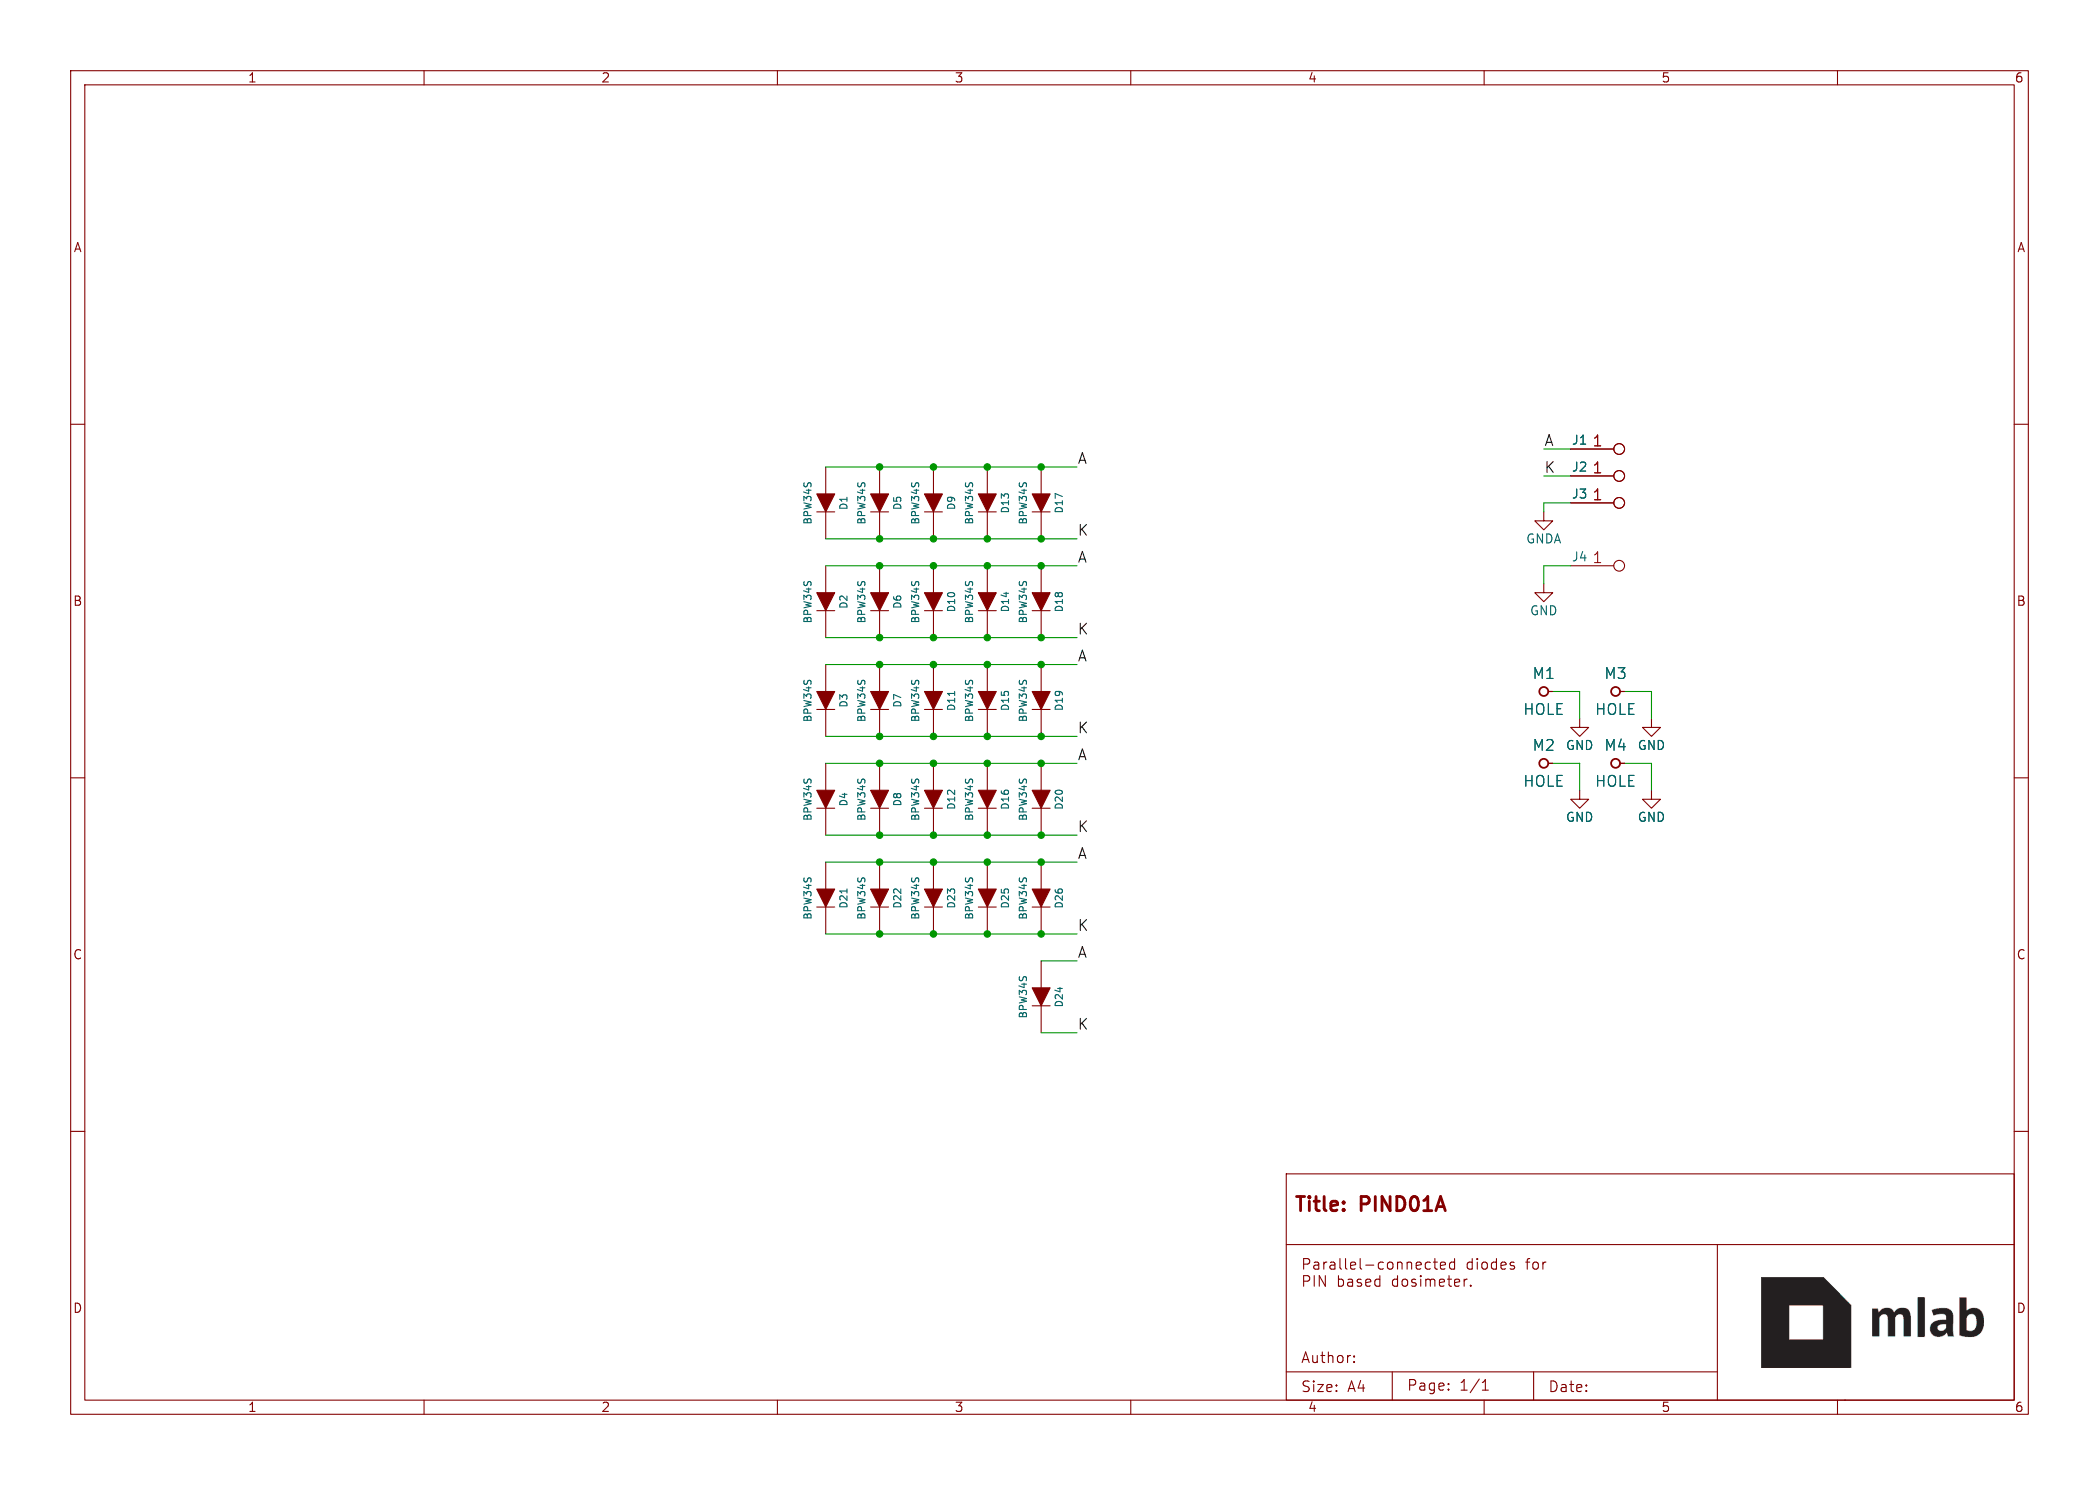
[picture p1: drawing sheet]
(kicad_sch (version 20230121) (generator eeschema)

 (paper "A4")

 (title_block
  (title "PIND01A")
  (comment 1 "Parallel-connected diodes for\\nPIN based dosimeter. "))

 (lib_symbols
  (symbol "PIND01A-rescue:DIODE" (pin_numbers hide) (pin_names (offset 1.016) hide) (in_bom yes) (on_board yes)
   (property "Reference" "D" (at 0 2.54 0) (effects (font (size 1.016 1.016))))
   (property "Value" "DIODE" (at 0 -2.54 0) (effects (font (size 1.016 1.016))))
   (property "Footprint" "" (at 0 0 0) (effects (font (size 1.524 1.524))))
   (property "Datasheet" "" (at 0 0 0) (effects (font (size 1.524 1.524))))
   (symbol "DIODE_0_1"
    (polyline (pts (xy 1.27 1.27) (xy 1.27 -1.27)) (stroke (width 0.1524) (type solid)) (fill (type none)))
    (polyline (pts (xy -1.27 1.27) (xy 1.27 0) (xy -1.27 -1.27)) (stroke (width 0) (type solid)) (fill (type outline))))
   (symbol "DIODE_1_1"
    (pin passive line (at 5.08 0 180) (length 3.81) (name "K" (effects (font (size 1.016 1.016)))) (number "1" (effects (font (size 1.016 1.016)))))
    (pin passive line (at -5.08 0 0) (length 3.81) (name "A" (effects (font (size 1.016 1.016)))) (number "2" (effects (font (size 1.016 1.016)))))))
  (symbol "PIND01A-rescue:GND" (power) (pin_names (offset 0)) (in_bom yes) (on_board yes)
   (property "Reference" "#PWR" (at 0 -6.35 0) (effects (font (size 1.27 1.27)) hide))
   (property "Value" "GND" (at 0 -3.81 0) (effects (font (size 1.27 1.27))))
   (property "Footprint" "" (at 0 0 0) (effects (font (size 1.27 1.27))))
   (property "Datasheet" "" (at 0 0 0) (effects (font (size 1.27 1.27))))
   (symbol "GND_0_1"
    (polyline (pts (xy 0 0) (xy 0 -1.27) (xy 1.27 -1.27) (xy 0 -2.54) (xy -1.27 -1.27) (xy 0 -1.27)) (stroke (width 0) (type solid)) (fill (type none))))
   (symbol "GND_1_1"
    (pin power_in line (at 0 0 270) (length 0) hide (name "GND" (effects (font (size 1.27 1.27)))) (number "1" (effects (font (size 1.27 1.27)))))))
  (symbol "PIND01A-rescue:GNDA" (power) (pin_names (offset 0)) (in_bom yes) (on_board yes)
   (property "Reference" "#PWR" (at 0 -6.35 0) (effects (font (size 1.27 1.27)) hide))
   (property "Value" "GNDA" (at 0 -3.81 0) (effects (font (size 1.27 1.27))))
   (property "Footprint" "" (at 0 0 0) (effects (font (size 1.27 1.27))))
   (property "Datasheet" "" (at 0 0 0) (effects (font (size 1.27 1.27))))
   (symbol "GNDA_0_1"
    (polyline (pts (xy 0 0) (xy 0 -1.27) (xy 1.27 -1.27) (xy 0 -2.54) (xy -1.27 -1.27) (xy 0 -1.27)) (stroke (width 0) (type solid)) (fill (type none))))
   (symbol "GNDA_1_1"
    (pin power_in line (at 0 0 270) (length 0) hide (name "GNDA" (effects (font (size 1.27 1.27)))) (number "1" (effects (font (size 1.27 1.27)))))))
  (symbol "PIND01A-rescue:HOLE" (pin_numbers hide) (pin_names (offset 1.016) hide) (in_bom yes) (on_board yes)
   (property "Reference" "M" (at 0 2.54 0) (effects (font (size 1.524 1.524))))
   (property "Value" "HOLE" (at 0 -2.54 0) (effects (font (size 1.524 1.524))))
   (property "Footprint" "" (at 0 0 0) (effects (font (size 1.524 1.524))))
   (property "Datasheet" "" (at 0 0 0) (effects (font (size 1.524 1.524))))
   (symbol "HOLE_0_1"
    (circle (center 0 0) (radius 0.635) (stroke (width 0.254) (type solid)) (fill (type none))))
   (symbol "HOLE_1_1"
    (pin input line (at 1.27 0 180) (length 0.635) (name "~" (effects (font (size 1.27 1.27)))) (number "1" (effects (font (size 1.27 1.27)))))))
  (symbol "PIND01A-rescue:JUMP_2x1" (pin_names (offset 1.016) hide) (in_bom yes) (on_board yes)
   (property "Reference" "J" (at -8.89 5.08 0) (effects (font (size 1.27 1.27))))
   (property "Value" "JUMP_2x1" (at 0 3.81 90) (effects (font (size 1.016 1.016)) hide))
   (property "Footprint" "" (at 0 0 0) (effects (font (size 1.524 1.524))))
   (property "Datasheet" "" (at 0 0 0) (effects (font (size 1.524 1.524))))
   (symbol "JUMP_2x1_1_1"
    (pin passive inverted (at -10.16 3.81 0) (length 7.62) (name "1" (effects (font (size 1.524 1.524)))) (number "1" (effects (font (size 1.524 1.524)))))
    (pin passive inverted (at -10.16 3.81 0) (length 7.62) hide (name "1" (effects (font (size 1.524 1.524)))) (number "2" (effects (font (size 1.524 1.524))))))))

 (junction (at 147.32 66.04) (diameter 0) (color 0 0 0 0))
 (junction (at 132.08 118.11) (diameter 0) (color 0 0 0 0))
 (junction (at 124.46 93.98) (diameter 0) (color 0 0 0 0))
 (junction (at 139.7 121.92) (diameter 0) (color 0 0 0 0))
 (junction (at 147.32 132.08) (diameter 0) (color 0 0 0 0))
 (junction (at 139.7 104.14) (diameter 0) (color 0 0 0 0))
 (junction (at 124.46 80.01) (diameter 0) (color 0 0 0 0))
 (junction (at 132.08 121.92) (diameter 0) (color 0 0 0 0))
 (junction (at 139.7 90.17) (diameter 0) (color 0 0 0 0))
 (junction (at 124.46 118.11) (diameter 0) (color 0 0 0 0))
 (junction (at 139.7 107.95) (diameter 0) (color 0 0 0 0))
 (junction (at 124.46 121.92) (diameter 0) (color 0 0 0 0))
 (junction (at 132.08 80.01) (diameter 0) (color 0 0 0 0))
 (junction (at 132.08 107.95) (diameter 0) (color 0 0 0 0))
 (junction (at 139.7 93.98) (diameter 0) (color 0 0 0 0))
 (junction (at 124.46 90.17) (diameter 0) (color 0 0 0 0))
 (junction (at 132.08 90.17) (diameter 0) (color 0 0 0 0))
 (junction (at 147.32 118.11) (diameter 0) (color 0 0 0 0))
 (junction (at 132.08 104.14) (diameter 0) (color 0 0 0 0))
 (junction (at 139.7 76.2) (diameter 0) (color 0 0 0 0))
 (junction (at 139.7 132.08) (diameter 0) (color 0 0 0 0))
 (junction (at 132.08 66.04) (diameter 0) (color 0 0 0 0))
 (junction (at 147.32 76.2) (diameter 0) (color 0 0 0 0))
 (junction (at 147.32 90.17) (diameter 0) (color 0 0 0 0))
 (junction (at 139.7 118.11) (diameter 0) (color 0 0 0 0))
 (junction (at 124.46 66.04) (diameter 0) (color 0 0 0 0))
 (junction (at 139.7 66.04) (diameter 0) (color 0 0 0 0))
 (junction (at 124.46 104.14) (diameter 0) (color 0 0 0 0))
 (junction (at 124.46 132.08) (diameter 0) (color 0 0 0 0))
 (junction (at 124.46 76.2) (diameter 0) (color 0 0 0 0))
 (junction (at 147.32 104.14) (diameter 0) (color 0 0 0 0))
 (junction (at 147.32 80.01) (diameter 0) (color 0 0 0 0))
 (junction (at 132.08 132.08) (diameter 0) (color 0 0 0 0))
 (junction (at 147.32 107.95) (diameter 0) (color 0 0 0 0))
 (junction (at 147.32 121.92) (diameter 0) (color 0 0 0 0))
 (junction (at 132.08 76.2) (diameter 0) (color 0 0 0 0))
 (junction (at 147.32 93.98) (diameter 0) (color 0 0 0 0))
 (junction (at 139.7 80.01) (diameter 0) (color 0 0 0 0))
 (junction (at 132.08 93.98) (diameter 0) (color 0 0 0 0))
 (junction (at 124.46 107.95) (diameter 0) (color 0 0 0 0))

 (wire (pts (xy 233.68 97.79) (xy 233.68 101.6)) (stroke (width 0) (type default)))
 (wire (pts (xy 139.7 76.2) (xy 147.32 76.2)) (stroke (width 0) (type default)))
 (wire (pts (xy 223.52 107.95) (xy 223.52 111.76)) (stroke (width 0) (type default)))
 (wire (pts (xy 132.08 90.17) (xy 139.7 90.17)) (stroke (width 0) (type default)))
 (wire (pts (xy 139.7 80.01) (xy 147.32 80.01)) (stroke (width 0) (type default)))
 (wire (pts (xy 147.32 121.92) (xy 152.4 121.92)) (stroke (width 0) (type default)))
 (wire (pts (xy 139.7 118.11) (xy 147.32 118.11)) (stroke (width 0) (type default)))
 (wire (pts (xy 124.46 107.95) (xy 132.08 107.95)) (stroke (width 0) (type default)))
 (wire (pts (xy 124.46 93.98) (xy 132.08 93.98)) (stroke (width 0) (type default)))
 (wire (pts (xy 229.87 107.95) (xy 233.68 107.95)) (stroke (width 0) (type default)))
 (wire (pts (xy 222.25 71.12) (xy 218.44 71.12)) (stroke (width 0) (type default)))
 (wire (pts (xy 116.84 80.01) (xy 124.46 80.01)) (stroke (width 0) (type default)))
 (wire (pts (xy 147.32 93.98) (xy 152.4 93.98)) (stroke (width 0) (type default)))
 (wire (pts (xy 124.46 118.11) (xy 132.08 118.11)) (stroke (width 0) (type default)))
 (wire (pts (xy 116.84 76.2) (xy 124.46 76.2)) (stroke (width 0) (type default)))
 (wire (pts (xy 222.25 63.5) (xy 218.44 63.5)) (stroke (width 0) (type default)))
 (wire (pts (xy 116.84 66.04) (xy 124.46 66.04)) (stroke (width 0) (type default)))
 (wire (pts (xy 124.46 66.04) (xy 132.08 66.04)) (stroke (width 0) (type default)))
 (wire (pts (xy 132.08 118.11) (xy 139.7 118.11)) (stroke (width 0) (type default)))
 (wire (pts (xy 218.44 71.12) (xy 218.44 72.39)) (stroke (width 0) (type default)))
 (wire (pts (xy 132.08 132.08) (xy 139.7 132.08)) (stroke (width 0) (type default)))
 (wire (pts (xy 116.84 107.95) (xy 124.46 107.95)) (stroke (width 0) (type default)))
 (wire (pts (xy 132.08 93.98) (xy 139.7 93.98)) (stroke (width 0) (type default)))
 (wire (pts (xy 139.7 104.14) (xy 147.32 104.14)) (stroke (width 0) (type default)))
 (wire (pts (xy 147.32 135.89) (xy 152.4 135.89)) (stroke (width 0) (type default)))
 (wire (pts (xy 219.71 107.95) (xy 223.52 107.95)) (stroke (width 0) (type default)))
 (wire (pts (xy 147.32 107.95) (xy 152.4 107.95)) (stroke (width 0) (type default)))
 (wire (pts (xy 147.32 80.01) (xy 152.4 80.01)) (stroke (width 0) (type default)))
 (wire (pts (xy 222.25 80.01) (xy 218.44 80.01)) (stroke (width 0) (type default)))
 (wire (pts (xy 147.32 76.2) (xy 152.4 76.2)) (stroke (width 0) (type default)))
 (wire (pts (xy 219.71 97.79) (xy 223.52 97.79)) (stroke (width 0) (type default)))
 (wire (pts (xy 124.46 121.92) (xy 132.08 121.92)) (stroke (width 0) (type default)))
 (wire (pts (xy 132.08 76.2) (xy 139.7 76.2)) (stroke (width 0) (type default)))
 (wire (pts (xy 218.44 80.01) (xy 218.44 82.55)) (stroke (width 0) (type default)))
 (wire (pts (xy 223.52 97.79) (xy 223.52 101.6)) (stroke (width 0) (type default)))
 (wire (pts (xy 222.25 67.31) (xy 218.44 67.31)) (stroke (width 0) (type default)))
 (wire (pts (xy 116.84 121.92) (xy 124.46 121.92)) (stroke (width 0) (type default)))
 (wire (pts (xy 124.46 80.01) (xy 132.08 80.01)) (stroke (width 0) (type default)))
 (wire (pts (xy 139.7 90.17) (xy 147.32 90.17)) (stroke (width 0) (type default)))
 (wire (pts (xy 139.7 93.98) (xy 147.32 93.98)) (stroke (width 0) (type default)))
 (wire (pts (xy 147.32 132.08) (xy 152.4 132.08)) (stroke (width 0) (type default)))
 (wire (pts (xy 124.46 132.08) (xy 132.08 132.08)) (stroke (width 0) (type default)))
 (wire (pts (xy 139.7 121.92) (xy 147.32 121.92)) (stroke (width 0) (type default)))
 (wire (pts (xy 116.84 132.08) (xy 124.46 132.08)) (stroke (width 0) (type default)))
 (wire (pts (xy 116.84 104.14) (xy 124.46 104.14)) (stroke (width 0) (type default)))
 (wire (pts (xy 124.46 104.14) (xy 132.08 104.14)) (stroke (width 0) (type default)))
 (wire (pts (xy 132.08 66.04) (xy 139.7 66.04)) (stroke (width 0) (type default)))
 (wire (pts (xy 124.46 76.2) (xy 132.08 76.2)) (stroke (width 0) (type default)))
 (wire (pts (xy 132.08 121.92) (xy 139.7 121.92)) (stroke (width 0) (type default)))
 (wire (pts (xy 116.84 93.98) (xy 124.46 93.98)) (stroke (width 0) (type default)))
 (wire (pts (xy 147.32 66.04) (xy 152.4 66.04)) (stroke (width 0) (type default)))
 (wire (pts (xy 233.68 107.95) (xy 233.68 111.76)) (stroke (width 0) (type default)))
 (wire (pts (xy 116.84 90.17) (xy 124.46 90.17)) (stroke (width 0) (type default)))
 (wire (pts (xy 116.84 118.11) (xy 124.46 118.11)) (stroke (width 0) (type default)))
 (wire (pts (xy 229.87 97.79) (xy 233.68 97.79)) (stroke (width 0) (type default)))
 (wire (pts (xy 147.32 104.14) (xy 152.4 104.14)) (stroke (width 0) (type default)))
 (wire (pts (xy 147.32 90.17) (xy 152.4 90.17)) (stroke (width 0) (type default)))
 (wire (pts (xy 132.08 104.14) (xy 139.7 104.14)) (stroke (width 0) (type default)))
 (wire (pts (xy 124.46 90.17) (xy 132.08 90.17)) (stroke (width 0) (type default)))
 (wire (pts (xy 132.08 80.01) (xy 139.7 80.01)) (stroke (width 0) (type default)))
 (wire (pts (xy 132.08 107.95) (xy 139.7 107.95)) (stroke (width 0) (type default)))
 (wire (pts (xy 147.32 118.11) (xy 152.4 118.11)) (stroke (width 0) (type default)))
 (wire (pts (xy 139.7 107.95) (xy 147.32 107.95)) (stroke (width 0) (type default)))
 (wire (pts (xy 139.7 66.04) (xy 147.32 66.04)) (stroke (width 0) (type default)))
 (wire (pts (xy 147.32 146.05) (xy 152.4 146.05)) (stroke (width 0) (type default)))
 (wire (pts (xy 139.7 132.08) (xy 147.32 132.08)) (stroke (width 0) (type default)))

 (label "A" (at 152.4 80.01 0) (fields_autoplaced) (effects (font (size 1.524 1.524)) (justify left bottom)))
 (label "A" (at 152.4 135.89 0) (fields_autoplaced) (effects (font (size 1.524 1.524)) (justify left bottom)))
 (label "K" (at 218.44 67.31 0) (fields_autoplaced) (effects (font (size 1.524 1.524)) (justify left bottom)))
 (label "K" (at 152.4 90.17 0) (fields_autoplaced) (effects (font (size 1.524 1.524)) (justify left bottom)))
 (label "A" (at 152.4 66.04 0) (fields_autoplaced) (effects (font (size 1.524 1.524)) (justify left bottom)))
 (label "K" (at 152.4 146.05 0) (fields_autoplaced) (effects (font (size 1.524 1.524)) (justify left bottom)))
 (label "A" (at 152.4 121.92 0) (fields_autoplaced) (effects (font (size 1.524 1.524)) (justify left bottom)))
 (label "A" (at 152.4 93.98 0) (fields_autoplaced) (effects (font (size 1.524 1.524)) (justify left bottom)))
 (label "A" (at 152.4 107.95 0) (fields_autoplaced) (effects (font (size 1.524 1.524)) (justify left bottom)))
 (label "A" (at 218.44 63.5 0) (fields_autoplaced) (effects (font (size 1.524 1.524)) (justify left bottom)))
 (label "K" (at 152.4 118.11 0) (fields_autoplaced) (effects (font (size 1.524 1.524)) (justify left bottom)))
 (label "K" (at 152.4 76.2 0) (fields_autoplaced) (effects (font (size 1.524 1.524)) (justify left bottom)))
 (label "K" (at 152.4 104.14 0) (fields_autoplaced) (effects (font (size 1.524 1.524)) (justify left bottom)))
 (label "K" (at 152.4 132.08 0) (fields_autoplaced) (effects (font (size 1.524 1.524)) (justify left bottom)))

 (symbol (lib_id "PIND01A-rescue:DIODE") (at 116.84 71.12 270) (unit 1) (in_bom yes) (on_board yes) (dnp no)
  (property "Reference" "D1" (at 119.38 71.12 0) (effects (font (size 1.016 1.016))))
  (property "Value" "BPW34S" (at 114.3 71.12 0) (effects (font (size 1.016 1.016))))
  (property "Footprint" "Mlab_D:DIL" (at 116.84 71.12 0) (effects (font (size 1.524 1.524)) hide))
  (property "Datasheet" "" (at 116.84 71.12 0) (effects (font (size 1.524 1.524)))) (pin "2") (pin "1"))

 (symbol (lib_id "PIND01A-rescue:DIODE") (at 124.46 71.12 270) (unit 1) (in_bom yes) (on_board yes) (dnp no)
  (property "Reference" "D5" (at 127 71.12 0) (effects (font (size 1.016 1.016))))
  (property "Value" "BPW34S" (at 121.92 71.12 0) (effects (font (size 1.016 1.016))))
  (property "Footprint" "Mlab_D:DIL" (at 124.46 71.12 0) (effects (font (size 1.524 1.524)) hide))
  (property "Datasheet" "" (at 124.46 71.12 0) (effects (font (size 1.524 1.524)))) (pin "2") (pin "1"))

 (symbol (lib_id "PIND01A-rescue:DIODE") (at 132.08 71.12 270) (unit 1) (in_bom yes) (on_board yes) (dnp no)
  (property "Reference" "D9" (at 134.62 71.12 0) (effects (font (size 1.016 1.016))))
  (property "Value" "BPW34S" (at 129.54 71.12 0) (effects (font (size 1.016 1.016))))
  (property "Footprint" "Mlab_D:DIL" (at 132.08 71.12 0) (effects (font (size 1.524 1.524)) hide))
  (property "Datasheet" "" (at 132.08 71.12 0) (effects (font (size 1.524 1.524)))) (pin "1") (pin "2"))

 (symbol (lib_id "PIND01A-rescue:DIODE") (at 139.7 71.12 270) (unit 1) (in_bom yes) (on_board yes) (dnp no)
  (property "Reference" "D13" (at 142.24 71.12 0) (effects (font (size 1.016 1.016))))
  (property "Value" "BPW34S" (at 137.16 71.12 0) (effects (font (size 1.016 1.016))))
  (property "Footprint" "Mlab_D:DIL" (at 139.7 71.12 0) (effects (font (size 1.524 1.524)) hide))
  (property "Datasheet" "" (at 139.7 71.12 0) (effects (font (size 1.524 1.524)))) (pin "1") (pin "2"))

 (symbol (lib_id "PIND01A-rescue:DIODE") (at 147.32 71.12 270) (unit 1) (in_bom yes) (on_board yes) (dnp no)
  (property "Reference" "D17" (at 149.86 71.12 0) (effects (font (size 1.016 1.016))))
  (property "Value" "BPW34S" (at 144.78 71.12 0) (effects (font (size 1.016 1.016))))
  (property "Footprint" "Mlab_D:DIL" (at 147.32 71.12 0) (effects (font (size 1.524 1.524)) hide))
  (property "Datasheet" "" (at 147.32 71.12 0) (effects (font (size 1.524 1.524)))) (pin "1") (pin "2"))

 (symbol (lib_id "PIND01A-rescue:DIODE") (at 116.84 85.09 270) (unit 1) (in_bom yes) (on_board yes) (dnp no)
  (property "Reference" "D2" (at 119.38 85.09 0) (effects (font (size 1.016 1.016))))
  (property "Value" "BPW34S" (at 114.3 85.09 0) (effects (font (size 1.016 1.016))))
  (property "Footprint" "Mlab_D:DIL" (at 116.84 85.09 0) (effects (font (size 1.524 1.524)) hide))
  (property "Datasheet" "" (at 116.84 85.09 0) (effects (font (size 1.524 1.524)))) (pin "2") (pin "1"))

 (symbol (lib_id "PIND01A-rescue:DIODE") (at 124.46 85.09 270) (unit 1) (in_bom yes) (on_board yes) (dnp no)
  (property "Reference" "D6" (at 127 85.09 0) (effects (font (size 1.016 1.016))))
  (property "Value" "BPW34S" (at 121.92 85.09 0) (effects (font (size 1.016 1.016))))
  (property "Footprint" "Mlab_D:DIL" (at 124.46 85.09 0) (effects (font (size 1.524 1.524)) hide))
  (property "Datasheet" "" (at 124.46 85.09 0) (effects (font (size 1.524 1.524)))) (pin "2") (pin "1"))

 (symbol (lib_id "PIND01A-rescue:DIODE") (at 132.08 85.09 270) (unit 1) (in_bom yes) (on_board yes) (dnp no)
  (property "Reference" "D10" (at 134.62 85.09 0) (effects (font (size 1.016 1.016))))
  (property "Value" "BPW34S" (at 129.54 85.09 0) (effects (font (size 1.016 1.016))))
  (property "Footprint" "Mlab_D:DIL" (at 132.08 85.09 0) (effects (font (size 1.524 1.524)) hide))
  (property "Datasheet" "" (at 132.08 85.09 0) (effects (font (size 1.524 1.524)))) (pin "2") (pin "1"))

 (symbol (lib_id "PIND01A-rescue:DIODE") (at 139.7 85.09 270) (unit 1) (in_bom yes) (on_board yes) (dnp no)
  (property "Reference" "D14" (at 142.24 85.09 0) (effects (font (size 1.016 1.016))))
  (property "Value" "BPW34S" (at 137.16 85.09 0) (effects (font (size 1.016 1.016))))
  (property "Footprint" "Mlab_D:DIL" (at 139.7 85.09 0) (effects (font (size 1.524 1.524)) hide))
  (property "Datasheet" "" (at 139.7 85.09 0) (effects (font (size 1.524 1.524)))) (pin "2") (pin "1"))

 (symbol (lib_id "PIND01A-rescue:DIODE") (at 147.32 85.09 270) (unit 1) (in_bom yes) (on_board yes) (dnp no)
  (property "Reference" "D18" (at 149.86 85.09 0) (effects (font (size 1.016 1.016))))
  (property "Value" "BPW34S" (at 144.78 85.09 0) (effects (font (size 1.016 1.016))))
  (property "Footprint" "Mlab_D:DIL" (at 147.32 85.09 0) (effects (font (size 1.524 1.524)) hide))
  (property "Datasheet" "" (at 147.32 85.09 0) (effects (font (size 1.524 1.524)))) (pin "2") (pin "1"))

 (symbol (lib_id "PIND01A-rescue:DIODE") (at 116.84 99.06 270) (unit 1) (in_bom yes) (on_board yes) (dnp no)
  (property "Reference" "D3" (at 119.38 99.06 0) (effects (font (size 1.016 1.016))))
  (property "Value" "BPW34S" (at 114.3 99.06 0) (effects (font (size 1.016 1.016))))
  (property "Footprint" "Mlab_D:DIL" (at 116.84 99.06 0) (effects (font (size 1.524 1.524)) hide))
  (property "Datasheet" "" (at 116.84 99.06 0) (effects (font (size 1.524 1.524)))) (pin "1") (pin "2"))

 (symbol (lib_id "PIND01A-rescue:DIODE") (at 124.46 99.06 270) (unit 1) (in_bom yes) (on_board yes) (dnp no)
  (property "Reference" "D7" (at 127 99.06 0) (effects (font (size 1.016 1.016))))
  (property "Value" "BPW34S" (at 121.92 99.06 0) (effects (font (size 1.016 1.016))))
  (property "Footprint" "Mlab_D:DIL" (at 124.46 99.06 0) (effects (font (size 1.524 1.524)) hide))
  (property "Datasheet" "" (at 124.46 99.06 0) (effects (font (size 1.524 1.524)))) (pin "2") (pin "1"))

 (symbol (lib_id "PIND01A-rescue:DIODE") (at 132.08 99.06 270) (unit 1) (in_bom yes) (on_board yes) (dnp no)
  (property "Reference" "D11" (at 134.62 99.06 0) (effects (font (size 1.016 1.016))))
  (property "Value" "BPW34S" (at 129.54 99.06 0) (effects (font (size 1.016 1.016))))
  (property "Footprint" "Mlab_D:DIL" (at 132.08 99.06 0) (effects (font (size 1.524 1.524)) hide))
  (property "Datasheet" "" (at 132.08 99.06 0) (effects (font (size 1.524 1.524)))) (pin "1") (pin "2"))

 (symbol (lib_id "PIND01A-rescue:DIODE") (at 139.7 99.06 270) (unit 1) (in_bom yes) (on_board yes) (dnp no)
  (property "Reference" "D15" (at 142.24 99.06 0) (effects (font (size 1.016 1.016))))
  (property "Value" "BPW34S" (at 137.16 99.06 0) (effects (font (size 1.016 1.016))))
  (property "Footprint" "Mlab_D:DIL" (at 139.7 99.06 0) (effects (font (size 1.524 1.524)) hide))
  (property "Datasheet" "" (at 139.7 99.06 0) (effects (font (size 1.524 1.524)))) (pin "1") (pin "2"))

 (symbol (lib_id "PIND01A-rescue:DIODE") (at 147.32 99.06 270) (unit 1) (in_bom yes) (on_board yes) (dnp no)
  (property "Reference" "D19" (at 149.86 99.06 0) (effects (font (size 1.016 1.016))))
  (property "Value" "BPW34S" (at 144.78 99.06 0) (effects (font (size 1.016 1.016))))
  (property "Footprint" "Mlab_D:DIL" (at 147.32 99.06 0) (effects (font (size 1.524 1.524)) hide))
  (property "Datasheet" "" (at 147.32 99.06 0) (effects (font (size 1.524 1.524)))) (pin "1") (pin "2"))

 (symbol (lib_id "PIND01A-rescue:DIODE") (at 116.84 113.03 270) (unit 1) (in_bom yes) (on_board yes) (dnp no)
  (property "Reference" "D4" (at 119.38 113.03 0) (effects (font (size 1.016 1.016))))
  (property "Value" "BPW34S" (at 114.3 113.03 0) (effects (font (size 1.016 1.016))))
  (property "Footprint" "Mlab_D:DIL" (at 116.84 113.03 0) (effects (font (size 1.524 1.524)) hide))
  (property "Datasheet" "" (at 116.84 113.03 0) (effects (font (size 1.524 1.524)))) (pin "1") (pin "2"))

 (symbol (lib_id "PIND01A-rescue:DIODE") (at 124.46 113.03 270) (unit 1) (in_bom yes) (on_board yes) (dnp no)
  (property "Reference" "D8" (at 127 113.03 0) (effects (font (size 1.016 1.016))))
  (property "Value" "BPW34S" (at 121.92 113.03 0) (effects (font (size 1.016 1.016))))
  (property "Footprint" "Mlab_D:DIL" (at 124.46 113.03 0) (effects (font (size 1.524 1.524)) hide))
  (property "Datasheet" "" (at 124.46 113.03 0) (effects (font (size 1.524 1.524)))) (pin "1") (pin "2"))

 (symbol (lib_id "PIND01A-rescue:DIODE") (at 132.08 113.03 270) (unit 1) (in_bom yes) (on_board yes) (dnp no)
  (property "Reference" "D12" (at 134.62 113.03 0) (effects (font (size 1.016 1.016))))
  (property "Value" "BPW34S" (at 129.54 113.03 0) (effects (font (size 1.016 1.016))))
  (property "Footprint" "Mlab_D:DIL" (at 132.08 113.03 0) (effects (font (size 1.524 1.524)) hide))
  (property "Datasheet" "" (at 132.08 113.03 0) (effects (font (size 1.524 1.524)))) (pin "1") (pin "2"))

 (symbol (lib_id "PIND01A-rescue:DIODE") (at 139.7 113.03 270) (unit 1) (in_bom yes) (on_board yes) (dnp no)
  (property "Reference" "D16" (at 142.24 113.03 0) (effects (font (size 1.016 1.016))))
  (property "Value" "BPW34S" (at 137.16 113.03 0) (effects (font (size 1.016 1.016))))
  (property "Footprint" "Mlab_D:DIL" (at 139.7 113.03 0) (effects (font (size 1.524 1.524)) hide))
  (property "Datasheet" "" (at 139.7 113.03 0) (effects (font (size 1.524 1.524)))) (pin "1") (pin "2"))

 (symbol (lib_id "PIND01A-rescue:DIODE") (at 147.32 113.03 270) (unit 1) (in_bom yes) (on_board yes) (dnp no)
  (property "Reference" "D20" (at 149.86 113.03 0) (effects (font (size 1.016 1.016))))
  (property "Value" "BPW34S" (at 144.78 113.03 0) (effects (font (size 1.016 1.016))))
  (property "Footprint" "Mlab_D:DIL" (at 147.32 113.03 0) (effects (font (size 1.524 1.524)) hide))
  (property "Datasheet" "" (at 147.32 113.03 0) (effects (font (size 1.524 1.524)))) (pin "1") (pin "2"))

 (symbol (lib_id "PIND01A-rescue:JUMP_2x1") (at 232.41 67.31 0) (unit 1) (in_bom yes) (on_board yes) (dnp no)
  (property "Reference" "J1" (at 223.52 62.23 0) (effects (font (size 1.27 1.27))))
  (property "Value" "JUMP_2x1" (at 232.41 63.5 90) (effects (font (size 1.016 1.016)) hide))
  (property "Footprint" "Mlab_Pin_Headers:Straight_2x01" (at 232.41 67.31 0) (effects (font (size 1.524 1.524)) hide))
  (property "Datasheet" "" (at 232.41 67.31 0) (effects (font (size 1.524 1.524)))) (pin "1") (pin "2"))

 (symbol (lib_id "PIND01A-rescue:JUMP_2x1") (at 232.41 71.12 0) (unit 1) (in_bom yes) (on_board yes) (dnp no)
  (property "Reference" "J2" (at 223.52 66.04 0) (effects (font (size 1.27 1.27))))
  (property "Value" "JUMP_2x1" (at 232.41 67.31 90) (effects (font (size 1.016 1.016)) hide))
  (property "Footprint" "Mlab_Pin_Headers:Straight_2x01" (at 232.41 71.12 0) (effects (font (size 1.524 1.524)) hide))
  (property "Datasheet" "" (at 232.41 71.12 0) (effects (font (size 1.524 1.524)))) (pin "1") (pin "2"))

 (symbol (lib_id "PIND01A-rescue:JUMP_2x1") (at 232.41 74.93 0) (unit 1) (in_bom yes) (on_board yes) (dnp no)
  (property "Reference" "J3" (at 223.52 69.85 0) (effects (font (size 1.27 1.27))))
  (property "Value" "JUMP_2x1" (at 232.41 71.12 90) (effects (font (size 1.016 1.016)) hide))
  (property "Footprint" "Mlab_Pin_Headers:Straight_2x01" (at 232.41 74.93 0) (effects (font (size 1.524 1.524)) hide))
  (property "Datasheet" "" (at 232.41 74.93 0) (effects (font (size 1.524 1.524)))) (pin "1") (pin "2"))

 (symbol (lib_id "PIND01A-rescue:GNDA") (at 218.44 72.39 0) (unit 1) (in_bom yes) (on_board yes) (dnp no)
  (property "Reference" "#PWR1" (at 218.44 78.74 0) (effects (font (size 1.27 1.27)) hide))
  (property "Value" "GNDA" (at 218.44 76.2 0) (effects (font (size 1.27 1.27))))
  (property "Footprint" "" (at 218.44 72.39 0) (effects (font (size 1.27 1.27))))
  (property "Datasheet" "" (at 218.44 72.39 0) (effects (font (size 1.27 1.27)))) (pin "1"))

 (symbol (lib_id "PIND01A-rescue:JUMP_2x1") (at 232.41 83.82 0) (unit 1) (in_bom yes) (on_board yes) (dnp no)
  (property "Reference" "J4" (at 223.52 78.74 0) (effects (font (size 1.27 1.27))))
  (property "Value" "JUMP_2x1" (at 232.41 80.01 90) (effects (font (size 1.016 1.016)) hide))
  (property "Footprint" "Mlab_Pin_Headers:Straight_2x01" (at 232.41 83.82 0) (effects (font (size 1.524 1.524)) hide))
  (property "Datasheet" "" (at 232.41 83.82 0) (effects (font (size 1.524 1.524)))) (pin "2") (pin "1"))

 (symbol (lib_id "PIND01A-rescue:GND") (at 218.44 82.55 0) (unit 1) (in_bom yes) (on_board yes) (dnp no)
  (property "Reference" "#PWR2" (at 218.44 88.9 0) (effects (font (size 1.27 1.27)) hide))
  (property "Value" "GND" (at 218.44 86.36 0) (effects (font (size 1.27 1.27))))
  (property "Footprint" "" (at 218.44 82.55 0) (effects (font (size 1.27 1.27))))
  (property "Datasheet" "" (at 218.44 82.55 0) (effects (font (size 1.27 1.27)))) (pin "1"))

 (symbol (lib_id "PIND01A-rescue:HOLE") (at 218.44 97.79 0) (unit 1) (in_bom yes) (on_board yes) (dnp no)
  (property "Reference" "M1" (at 218.44 95.25 0) (effects (font (size 1.524 1.524))))
  (property "Value" "HOLE" (at 218.44 100.33 0) (effects (font (size 1.524 1.524))))
  (property "Footprint" "Mlab_Mechanical:MountingHole_3mm" (at 218.44 97.79 0) (effects (font (size 1.524 1.524)) hide))
  (property "Datasheet" "" (at 218.44 97.79 0) (effects (font (size 1.524 1.524)))) (pin "1"))

 (symbol (lib_id "PIND01A-rescue:GND") (at 223.52 101.6 0) (unit 1) (in_bom yes) (on_board yes) (dnp no)
  (property "Reference" "#PWR3" (at 223.52 107.95 0) (effects (font (size 1.27 1.27)) hide))
  (property "Value" "GND" (at 223.52 105.41 0) (effects (font (size 1.27 1.27))))
  (property "Footprint" "" (at 223.52 101.6 0) (effects (font (size 1.27 1.27))))
  (property "Datasheet" "" (at 223.52 101.6 0) (effects (font (size 1.27 1.27)))) (pin "1"))

 (symbol (lib_id "PIND01A-rescue:HOLE") (at 228.6 97.79 0) (unit 1) (in_bom yes) (on_board yes) (dnp no)
  (property "Reference" "M3" (at 228.6 95.25 0) (effects (font (size 1.524 1.524))))
  (property "Value" "HOLE" (at 228.6 100.33 0) (effects (font (size 1.524 1.524))))
  (property "Footprint" "Mlab_Mechanical:MountingHole_3mm" (at 228.6 97.79 0) (effects (font (size 1.524 1.524)) hide))
  (property "Datasheet" "" (at 228.6 97.79 0) (effects (font (size 1.524 1.524)))) (pin "1"))

 (symbol (lib_id "PIND01A-rescue:GND") (at 233.68 101.6 0) (unit 1) (in_bom yes) (on_board yes) (dnp no)
  (property "Reference" "#PWR5" (at 233.68 107.95 0) (effects (font (size 1.27 1.27)) hide))
  (property "Value" "GND" (at 233.68 105.41 0) (effects (font (size 1.27 1.27))))
  (property "Footprint" "" (at 233.68 101.6 0) (effects (font (size 1.27 1.27))))
  (property "Datasheet" "" (at 233.68 101.6 0) (effects (font (size 1.27 1.27)))) (pin "1"))

 (symbol (lib_id "PIND01A-rescue:HOLE") (at 218.44 107.95 0) (unit 1) (in_bom yes) (on_board yes) (dnp no)
  (property "Reference" "M2" (at 218.44 105.41 0) (effects (font (size 1.524 1.524))))
  (property "Value" "HOLE" (at 218.44 110.49 0) (effects (font (size 1.524 1.524))))
  (property "Footprint" "Mlab_Mechanical:MountingHole_3mm" (at 218.44 107.95 0) (effects (font (size 1.524 1.524)) hide))
  (property "Datasheet" "" (at 218.44 107.95 0) (effects (font (size 1.524 1.524)))) (pin "1"))

 (symbol (lib_id "PIND01A-rescue:GND") (at 223.52 111.76 0) (unit 1) (in_bom yes) (on_board yes) (dnp no)
  (property "Reference" "#PWR4" (at 223.52 118.11 0) (effects (font (size 1.27 1.27)) hide))
  (property "Value" "GND" (at 223.52 115.57 0) (effects (font (size 1.27 1.27))))
  (property "Footprint" "" (at 223.52 111.76 0) (effects (font (size 1.27 1.27))))
  (property "Datasheet" "" (at 223.52 111.76 0) (effects (font (size 1.27 1.27)))) (pin "1"))

 (symbol (lib_id "PIND01A-rescue:HOLE") (at 228.6 107.95 0) (unit 1) (in_bom yes) (on_board yes) (dnp no)
  (property "Reference" "M4" (at 228.6 105.41 0) (effects (font (size 1.524 1.524))))
  (property "Value" "HOLE" (at 228.6 110.49 0) (effects (font (size 1.524 1.524))))
  (property "Footprint" "Mlab_Mechanical:MountingHole_3mm" (at 228.6 107.95 0) (effects (font (size 1.524 1.524)) hide))
  (property "Datasheet" "" (at 228.6 107.95 0) (effects (font (size 1.524 1.524)))) (pin "1"))

 (symbol (lib_id "PIND01A-rescue:GND") (at 233.68 111.76 0) (unit 1) (in_bom yes) (on_board yes) (dnp no)
  (property "Reference" "#PWR6" (at 233.68 118.11 0) (effects (font (size 1.27 1.27)) hide))
  (property "Value" "GND" (at 233.68 115.57 0) (effects (font (size 1.27 1.27))))
  (property "Footprint" "" (at 233.68 111.76 0) (effects (font (size 1.27 1.27))))
  (property "Datasheet" "" (at 233.68 111.76 0) (effects (font (size 1.27 1.27)))) (pin "1"))

 (symbol (lib_id "PIND01A-rescue:DIODE") (at 116.84 127 270) (unit 1) (in_bom yes) (on_board yes) (dnp no)
  (property "Reference" "D21" (at 119.38 127 0) (effects (font (size 1.016 1.016))))
  (property "Value" "BPW34S" (at 114.3 127 0) (effects (font (size 1.016 1.016))))
  (property "Footprint" "Mlab_D:DIL" (at 116.84 127 0) (effects (font (size 1.524 1.524)) hide))
  (property "Datasheet" "" (at 116.84 127 0) (effects (font (size 1.524 1.524)))) (pin "2") (pin "1"))

 (symbol (lib_id "PIND01A-rescue:DIODE") (at 124.46 127 270) (unit 1) (in_bom yes) (on_board yes) (dnp no)
  (property "Reference" "D22" (at 127 127 0) (effects (font (size 1.016 1.016))))
  (property "Value" "BPW34S" (at 121.92 127 0) (effects (font (size 1.016 1.016))))
  (property "Footprint" "Mlab_D:DIL" (at 124.46 127 0) (effects (font (size 1.524 1.524)) hide))
  (property "Datasheet" "" (at 124.46 127 0) (effects (font (size 1.524 1.524)))) (pin "2") (pin "1"))

 (symbol (lib_id "PIND01A-rescue:DIODE") (at 132.08 127 270) (unit 1) (in_bom yes) (on_board yes) (dnp no)
  (property "Reference" "D23" (at 134.62 127 0) (effects (font (size 1.016 1.016))))
  (property "Value" "BPW34S" (at 129.54 127 0) (effects (font (size 1.016 1.016))))
  (property "Footprint" "Mlab_D:DIL" (at 132.08 127 0) (effects (font (size 1.524 1.524)) hide))
  (property "Datasheet" "" (at 132.08 127 0) (effects (font (size 1.524 1.524)))) (pin "1") (pin "2"))

 (symbol (lib_id "PIND01A-rescue:DIODE") (at 139.7 127 270) (unit 1) (in_bom yes) (on_board yes) (dnp no)
  (property "Reference" "D25" (at 142.24 127 0) (effects (font (size 1.016 1.016))))
  (property "Value" "BPW34S" (at 137.16 127 0) (effects (font (size 1.016 1.016))))
  (property "Footprint" "Mlab_D:DIL" (at 139.7 127 0) (effects (font (size 1.524 1.524)) hide))
  (property "Datasheet" "" (at 139.7 127 0) (effects (font (size 1.524 1.524)))) (pin "1") (pin "2"))

 (symbol (lib_id "PIND01A-rescue:DIODE") (at 147.32 140.97 270) (unit 1) (in_bom yes) (on_board yes) (dnp no)
  (property "Reference" "D24" (at 149.86 140.97 0) (effects (font (size 1.016 1.016))))
  (property "Value" "BPW34S" (at 144.78 140.97 0) (effects (font (size 1.016 1.016))))
  (property "Footprint" "Mlab_D:DIL" (at 147.32 140.97 0) (effects (font (size 1.524 1.524)) hide))
  (property "Datasheet" "" (at 147.32 140.97 0) (effects (font (size 1.524 1.524)))) (pin "1") (pin "2"))

 (symbol (lib_id "PIND01A-rescue:DIODE") (at 147.32 127 270) (unit 1) (in_bom yes) (on_board yes) (dnp no)
  (property "Reference" "D26" (at 149.86 127 0) (effects (font (size 1.016 1.016))))
  (property "Value" "BPW34S" (at 144.78 127 0) (effects (font (size 1.016 1.016))))
  (property "Footprint" "Mlab_D:DIL" (at 147.32 127 0) (effects (font (size 1.524 1.524)) hide))
  (property "Datasheet" "" (at 147.32 127 0) (effects (font (size 1.524 1.524)))) (pin "1") (pin "2"))

 (sheet_instances (path "" (page "1"))))
